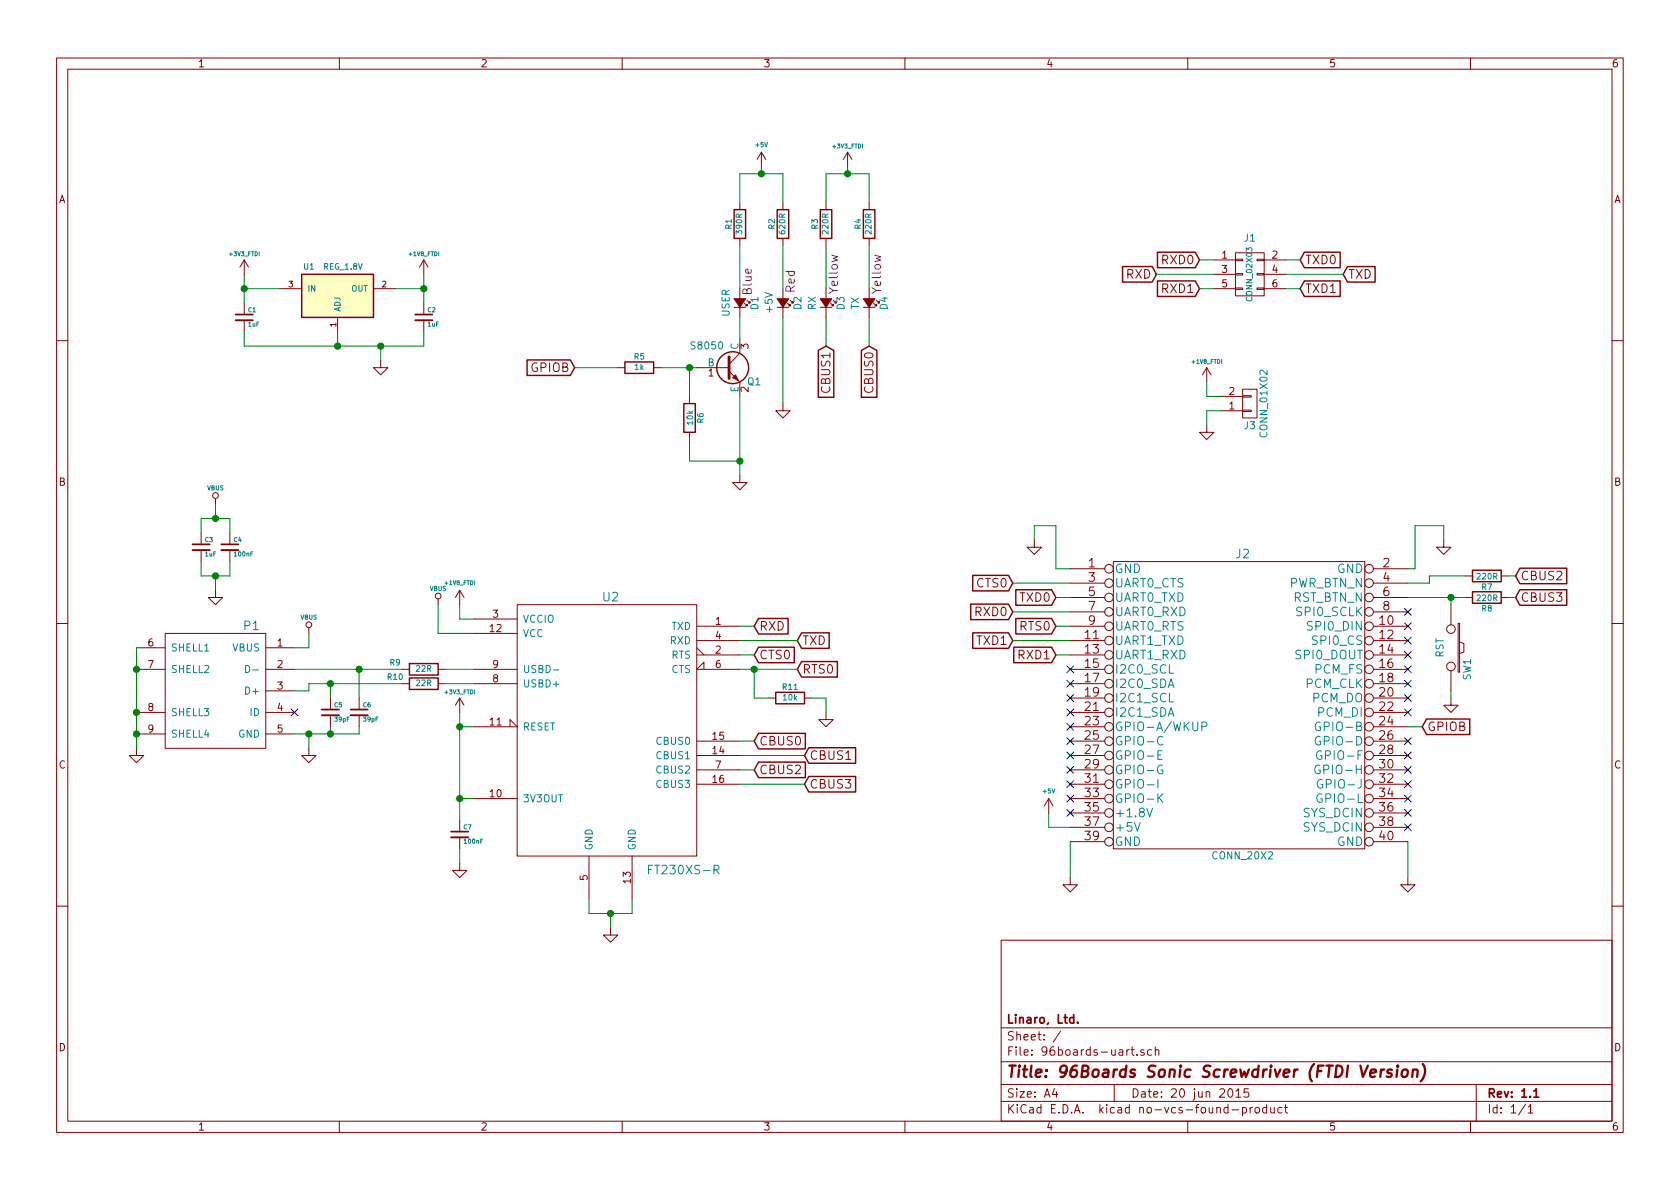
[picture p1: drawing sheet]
EESchema Schematic File Version 2
LIBS:power
LIBS:device
LIBS:transistors
LIBS:conn
LIBS:linear
LIBS:regul
LIBS:74xx
LIBS:cmos4000
LIBS:adc-dac
LIBS:memory
LIBS:xilinx
LIBS:microcontrollers
LIBS:dsp
LIBS:microchip
LIBS:analog_switches
LIBS:motorola
LIBS:texas
LIBS:intel
LIBS:audio
LIBS:interface
LIBS:digital-audio
LIBS:philips
LIBS:display
LIBS:cypress
LIBS:siliconi
LIBS:opto
LIBS:atmel
LIBS:contrib
LIBS:valves
LIBS:mosfet
LIBS:96boards-uart
LIBS:96boards-uart-cache
EELAYER 25 0
EELAYER END
$Descr A4 11693 8268
encoding utf-8
Sheet 1 1
Title "96Boards Sonic Screwdriver (FTDI Version)"
Date "20 jun 2015"
Rev "1.1"
Comp "Linaro, Ltd."
Comment1 ""
Comment2 ""
Comment3 ""
Comment4 ""
$EndDescr
$Comp
L GND #PWR01
U 1 1
P 7450 6100
F 0 "#PWR01" H 7450 6100 30  0001 C CNN
F 1 "GND" H 7450 6030 30  0001 C CNN
F 2 "" H 7450 6100 60  0000 C CNN
F 3 "" H 7450 6100 60  0000 C CNN
	1    7450 6100
	1    0    0    -1  
$EndComp
$Comp
L SW_PUSH SW1
U 1 1
P 10100 4500
F 0 "SW1" H 10250 4610 50  0000 C CNN
F 1 "RST" H 10100 4420 50  0000 C CNN
F 2 "kicad-gcl:SW_PUSH_DTSM_62K" H 10100 4500 60  0001 C CNN
F 3 "~" H 10100 4500 60  0000 C CNN
F 4 "311020004" H 10100 4500 60  0001 C CNN "Seeed SKU"
F 5 "DIPTRONICS" H 10100 4500 60  0001 C CNN "Mfr"
F 6 "DTSM-62K-S-V-T/R(SN431)" H 10100 4500 60  0001 C CNN "Mfr Part #"
	1    10100 4500
	0    1    1    0   
$EndComp
$Comp
L GND #PWR02
U 1 1
P 10100 4850
F 0 "#PWR02" H 10100 4850 30  0001 C CNN
F 1 "GND" H 10100 4780 30  0001 C CNN
F 2 "" H 10100 4850 60  0000 C CNN
F 3 "" H 10100 4850 60  0000 C CNN
	1    10100 4850
	1    0    0    -1  
$EndComp
$Comp
L 96BOARD_LS_EXPANSION J2
U 1 1
P 8650 4900
F 0 "J2" H 8650 5950 60  0000 C CNN
F 1 "CONN_20X2" H 8650 3850 50  0000 C CNN
F 2 "kicad-gcl:Socket_Strip_SMD_2x20_Pitch2mm" H 8650 4900 60  0001 C CNN
F 3 "" H 8650 4900 60  0000 C CNN
F 4 "Yxcon" H 8650 4900 60  0001 C CNN "Mfr"
F 5 "P220-1220A0XMXXXX2" H 8650 4900 60  0001 C CNN "Mfr Part #"
	1    8650 4900
	1    0    0    -1  
$EndComp
$Comp
L GND #PWR03
U 1 1
P 10050 3750
F 0 "#PWR03" H 10050 3750 30  0001 C CNN
F 1 "GND" H 10050 3680 30  0001 C CNN
F 2 "" H 10050 3750 60  0000 C CNN
F 3 "" H 10050 3750 60  0000 C CNN
	1    10050 3750
	1    0    0    -1  
$EndComp
$Comp
L GND #PWR04
U 1 1
P 7200 3750
F 0 "#PWR04" H 7200 3750 30  0001 C CNN
F 1 "GND" H 7200 3680 30  0001 C CNN
F 2 "" H 7200 3750 60  0000 C CNN
F 3 "" H 7200 3750 60  0000 C CNN
	1    7200 3750
	1    0    0    -1  
$EndComp
$Comp
L LM317AEMP U1
U 1 1
P 2350 2050
F 0 "U1" H 2150 2250 40  0000 C CNN
F 1 "REG_1.8V" H 2250 2250 40  0000 L CNN
F 2 "kicad-gcl:SOT-23_Seeed" H 2350 2150 30  0001 C CIN
F 3 "" H 2350 2050 60  0000 C CNN
F 4 "310030016" H 2350 2050 60  0001 C CNN "Seeed SKU"
F 5 "Torex" H 2350 2050 60  0001 C CNN "Mfr"
F 6 "XC6206P182MR" H 2350 2050 60  0001 C CNN "Mfr Part #"
	1    2350 2050
	1    0    0    -1  
$EndComp
$Comp
L C_Small C1
U 1 1
P 1700 2200
F 0 "C1" H 1725 2250 30  0000 L CNN
F 1 "1uF" H 1725 2150 30  0000 L CNN
F 2 "Capacitors_SMD:C_0603" H 1450 2200 60  0001 C CNN
F 3 "" H 1550 2200 60  0000 C CNN
F 4 "302010139" H 1700 2200 60  0001 C CNN "Seeed SKU"
	1    1700 2200
	1    0    0    -1  
$EndComp
$Comp
L C_Small C2
U 1 1
P 2950 2200
F 0 "C2" H 2975 2250 30  0000 L CNN
F 1 "1uF" H 2975 2150 30  0000 L CNN
F 2 "Capacitors_SMD:C_0603" H 3200 2200 60  0001 C CNN
F 3 "" H 3200 2300 60  0000 C CNN
F 4 "302010139" H 2950 2200 60  0001 C CNN "Seeed SKU"
	1    2950 2200
	1    0    0    -1  
$EndComp
$Comp
L GND #PWR05
U 1 1
P 9800 6100
F 0 "#PWR05" H 9800 6100 30  0001 C CNN
F 1 "GND" H 9800 6030 30  0001 C CNN
F 2 "" H 9800 6100 60  0000 C CNN
F 3 "" H 9800 6100 60  0000 C CNN
	1    9800 6100
	1    0    0    -1  
$EndComp
NoConn ~ 7450 4650
NoConn ~ 7450 4750
NoConn ~ 7450 4850
NoConn ~ 7450 4950
NoConn ~ 7450 5150
NoConn ~ 7450 5250
NoConn ~ 7450 5350
NoConn ~ 7450 5450
NoConn ~ 7450 5550
NoConn ~ 9800 4250
NoConn ~ 9800 4350
NoConn ~ 9800 4450
NoConn ~ 9800 4550
NoConn ~ 9800 4650
NoConn ~ 9800 4750
NoConn ~ 9800 4850
NoConn ~ 9800 4950
NoConn ~ 7450 5050
NoConn ~ 9800 5150
NoConn ~ 9800 5250
NoConn ~ 9800 5350
NoConn ~ 9800 5450
NoConn ~ 9800 5550
NoConn ~ 9800 5650
NoConn ~ 9800 5750
$Comp
L GND #PWR06
U 1 1
P 2650 2500
F 0 "#PWR06" H 2650 2500 30  0001 C CNN
F 1 "GND" H 2650 2430 30  0001 C CNN
F 2 "" H 2650 2500 60  0000 C CNN
F 3 "" H 2650 2500 60  0000 C CNN
	1    2650 2500
	1    0    0    -1  
$EndComp
$Comp
L GND #PWR07
U 1 1
P 4250 6450
F 0 "#PWR07" H 4250 6450 30  0001 C CNN
F 1 "GND" H 4250 6380 30  0001 C CNN
F 2 "" H 4250 6450 60  0000 C CNN
F 3 "" H 4250 6450 60  0000 C CNN
	1    4250 6450
	1    0    0    -1  
$EndComp
$Comp
L USB-MINI-B P1
U 1 1
P 1500 4800
F 0 "P1" H 1250 5250 60  0000 C CNN
F 1 "~" H 1500 4350 60  0000 C CNN
F 2 "kicad-gcl:USB_MICRO_B_ST-USB-001E" H 1500 4800 60  0001 C CNN
F 3 "http://www.seeedstudio.com/depot/images/opl/datasheet/3400150P1.pdf" H 1500 4800 60  0001 C CNN
F 4 "320010015" H 1500 4800 60  0001 C CNN "Seeed SKU"
F 5 "SUNTECH" H 1500 4800 60  0001 C CNN "Mfr"
F 6 "ST-USB-001E" H 1500 4800 60  0001 C CNN "Mfr Part #"
	1    1500 4800
	-1   0    0    -1  
$EndComp
$Comp
L R R9
U 1 1
P 2950 4650
F 0 "R9" V 3000 4850 40  0000 C CNN
F 1 "22R" V 2957 4651 40  0000 C CNN
F 2 "kicad-gcl:R_0603_Seeed" V 2880 4650 30  0001 C CNN
F 3 "~" H 2950 4650 30  0000 C CNN
F 4 "301010289" H 2950 4650 60  0001 C CNN "Seeed SKU"
	1    2950 4650
	0    -1   -1   0   
$EndComp
$Comp
L GND #PWR08
U 1 1
P 950 5200
F 0 "#PWR08" H 950 5200 30  0001 C CNN
F 1 "GND" H 950 5130 30  0001 C CNN
F 2 "" H 950 5200 60  0000 C CNN
F 3 "" H 950 5200 60  0000 C CNN
	1    950  5200
	1    0    0    -1  
$EndComp
$Comp
L C_Small C6
U 1 1
P 2500 4950
F 0 "C6" H 2525 5000 30  0000 L CNN
F 1 "39pF" H 2525 4900 30  0000 L CNN
F 2 "Capacitors_SMD:C_0603" H 2500 4950 60  0001 C CNN
F 3 "~" H 2500 4950 60  0000 C CNN
F 4 "302010126" H 2500 4950 60  0001 C CNN "Seeed SKU"
	1    2500 4950
	1    0    0    -1  
$EndComp
$Comp
L C_Small C5
U 1 1
P 2300 4950
F 0 "C5" H 2325 5000 30  0000 L CNN
F 1 "39pF" H 2325 4900 30  0000 L CNN
F 2 "Capacitors_SMD:C_0603" H 2300 4950 60  0001 C CNN
F 3 "~" H 2300 4950 60  0000 C CNN
F 4 "302010126" H 2300 4950 60  0001 C CNN "Seeed SKU"
	1    2300 4950
	1    0    0    -1  
$EndComp
$Comp
L GND #PWR09
U 1 1
P 2150 5200
F 0 "#PWR09" H 2150 5200 30  0001 C CNN
F 1 "GND" H 2150 5130 30  0001 C CNN
F 2 "" H 2150 5200 60  0000 C CNN
F 3 "" H 2150 5200 60  0000 C CNN
	1    2150 5200
	1    0    0    -1  
$EndComp
$Comp
L R R10
U 1 1
P 2950 4750
F 0 "R10" V 3000 4950 40  0000 C CNN
F 1 "22R" V 2957 4751 40  0000 C CNN
F 2 "kicad-gcl:R_0603_Seeed" V 2880 4750 30  0001 C CNN
F 3 "~" H 2950 4750 30  0000 C CNN
F 4 "301010289" H 2950 4750 60  0001 C CNN "Seeed SKU"
	1    2950 4750
	0    -1   -1   0   
$EndComp
$Comp
L C_Small C4
U 1 1
P 1600 3800
F 0 "C4" H 1625 3850 30  0000 L CNN
F 1 "100nF" H 1625 3750 30  0000 L CNN
F 2 "Capacitors_SMD:C_0603" H 1600 3800 60  0001 C CNN
F 3 "~" H 1600 3800 60  0000 C CNN
F 4 "302010138" H 1600 3800 60  0001 C CNN "Seeed SKU"
	1    1600 3800
	1    0    0    -1  
$EndComp
$Comp
L C_Small C3
U 1 1
P 1400 3800
F 0 "C3" H 1425 3850 30  0000 L CNN
F 1 "1uF" H 1425 3750 30  0000 L CNN
F 2 "Capacitors_SMD:C_0603" H 1400 3800 60  0001 C CNN
F 3 "" H 1400 3800 60  0000 C CNN
F 4 "302010139" H 1400 3800 60  0001 C CNN "Seeed SKU"
	1    1400 3800
	1    0    0    -1  
$EndComp
$Comp
L GND #PWR010
U 1 1
P 1500 4100
F 0 "#PWR010" H 1500 4100 30  0001 C CNN
F 1 "GND" H 1500 4030 30  0001 C CNN
F 2 "" H 1500 4100 60  0000 C CNN
F 3 "" H 1500 4100 60  0000 C CNN
	1    1500 4100
	1    0    0    -1  
$EndComp
Text GLabel 5250 5150 2    60   Input ~ 0
CBUS0
Text GLabel 5250 5350 2    60   Input ~ 0
CBUS2
Text GLabel 5600 5450 2    60   Input ~ 0
CBUS3
Text GLabel 10550 4150 2    60   Input ~ 0
CBUS3
Text GLabel 6050 2400 3    60   Input ~ 0
CBUS0
NoConn ~ 2050 4950
$Comp
L VBUS #PWR011
U 1 1
P 3050 4200
F 0 "#PWR011" H 3050 4300 30  0001 C CNN
F 1 "VBUS" H 3050 4310 30  0000 C CNN
F 2 "" H 3050 4200 60  0000 C CNN
F 3 "" H 3050 4200 60  0000 C CNN
	1    3050 4200
	1    0    0    -1  
$EndComp
$Comp
L VBUS #PWR012
U 1 1
P 2150 4400
F 0 "#PWR012" H 2150 4500 30  0001 C CNN
F 1 "VBUS" H 2150 4510 30  0000 C CNN
F 2 "" H 2150 4400 60  0000 C CNN
F 3 "" H 2150 4400 60  0000 C CNN
	1    2150 4400
	1    0    0    -1  
$EndComp
$Comp
L VBUS #PWR013
U 1 1
P 1500 3500
F 0 "#PWR013" H 1500 3600 30  0001 C CNN
F 1 "VBUS" H 1500 3610 30  0000 C CNN
F 2 "" H 1500 3500 60  0000 C CNN
F 3 "" H 1500 3500 60  0000 C CNN
	1    1500 3500
	1    0    0    -1  
$EndComp
$Comp
L R R7
U 1 1
P 10350 4000
F 0 "R7" V 10430 4000 40  0000 C CNN
F 1 "220R" V 10357 4001 40  0000 C CNN
F 2 "kicad-gcl:R_0603_Seeed" V 10280 4000 30  0001 C CNN
F 3 "~" H 10350 4000 30  0000 C CNN
F 4 "301010163" H 10350 4000 60  0001 C CNN "Seeed SKU"
F 5 "YAGEO" H 10350 4000 60  0001 C CNN "Mfr"
F 6 "RC0603JR-07220RL" H 10350 4000 60  0001 C CNN "Mfr Part #"
	1    10350 4000
	0    1    1    0   
$EndComp
$Comp
L R R8
U 1 1
P 10350 4150
F 0 "R8" V 10430 4150 40  0000 C CNN
F 1 "220R" V 10357 4151 40  0000 C CNN
F 2 "kicad-gcl:R_0603_Seeed" V 10280 4150 30  0001 C CNN
F 3 "~" H 10350 4150 30  0000 C CNN
F 4 "301010163" H 10350 4150 60  0001 C CNN "Seeed SKU"
	1    10350 4150
	0    1    1    0   
$EndComp
$Comp
L R R11
U 1 1
P 5500 4850
F 0 "R11" V 5580 4850 40  0000 C CNN
F 1 "10k" V 5507 4851 40  0000 C CNN
F 2 "kicad-gcl:R_0603_Seeed" V 5430 4850 30  0001 C CNN
F 3 "~" H 5500 4850 30  0000 C CNN
F 4 "301010299" H 5500 4850 60  0001 C CNN "Seeed SKU"
	1    5500 4850
	0    -1   -1   0   
$EndComp
$Comp
L GND #PWR014
U 1 1
P 5750 4950
F 0 "#PWR014" H 5750 4950 30  0001 C CNN
F 1 "GND" H 5750 4880 30  0001 C CNN
F 2 "" H 5750 4950 60  0000 C CNN
F 3 "" H 5750 4950 60  0000 C CNN
	1    5750 4950
	1    0    0    -1  
$EndComp
$Comp
L R R4
U 1 1
P 6050 1550
F 0 "R4" V 6130 1550 40  0000 C CNN
F 1 "220R" V 6057 1551 40  0000 C CNN
F 2 "kicad-gcl:R_0603_Seeed" V 5980 1550 30  0001 C CNN
F 3 "~" H 6050 1550 30  0000 C CNN
F 4 "301010163" H 6050 1550 60  0001 C CNN "Seeed SKU"
F 5 "YAGEO" H 6050 1550 60  0001 C CNN "Mfr"
F 6 "RC0603JR-07220RL" H 6050 1550 60  0001 C CNN "Mfr Part #"
	1    6050 1550
	-1   0    0    -1  
$EndComp
Text GLabel 5600 5250 2    60   Input ~ 0
CBUS1
$Comp
L C_Small C7
U 1 1
P 3200 5800
F 0 "C7" H 3225 5850 30  0000 L CNN
F 1 "100nF" H 3225 5750 30  0000 L CNN
F 2 "Capacitors_SMD:C_0603" H 3200 5800 60  0001 C CNN
F 3 "~" H 3200 5800 60  0000 C CNN
F 4 "302010138" H 3200 5800 60  0001 C CNN "Seeed SKU"
	1    3200 5800
	1    0    0    -1  
$EndComp
$Comp
L GND #PWR015
U 1 1
P 3200 6000
F 0 "#PWR015" H 3200 6000 30  0001 C CNN
F 1 "GND" H 3200 5930 30  0001 C CNN
F 2 "" H 3200 6000 60  0000 C CNN
F 3 "" H 3200 6000 60  0000 C CNN
	1    3200 6000
	1    0    0    -1  
$EndComp
Text GLabel 10550 4000 2    60   Input ~ 0
CBUS2
$Comp
L R R3
U 1 1
P 5750 1550
F 0 "R3" V 5830 1550 40  0000 C CNN
F 1 "220R" V 5757 1551 40  0000 C CNN
F 2 "kicad-gcl:R_0603_Seeed" V 5680 1550 30  0001 C CNN
F 3 "~" H 5750 1550 30  0000 C CNN
F 4 "301010163" H 5750 1550 60  0001 C CNN "Seeed SKU"
F 5 "YAGEO" H 5750 1550 60  0001 C CNN "Mfr"
F 6 "RC0603JR-07220RL" H 5750 1550 60  0001 C CNN "Mfr Part #"
	1    5750 1550
	-1   0    0    -1  
$EndComp
$Comp
L R R1
U 1 1
P 5150 1550
F 0 "R1" V 5230 1550 40  0000 C CNN
F 1 "390R" V 5157 1551 40  0000 C CNN
F 2 "kicad-gcl:R_0603_Seeed" V 5080 1550 30  0001 C CNN
F 3 "~" H 5150 1550 30  0000 C CNN
F 4 "301010297" H 5150 1550 60  0001 C CNN "Seeed SKU"
F 5 "YAGEO" H 5150 1550 60  0001 C CNN "Mfr"
F 6 "RC0603JR-07390RL" H 5150 1550 60  0001 C CNN "Mfr Part #"
	1    5150 1550
	-1   0    0    -1  
$EndComp
NoConn ~ 7450 5650
$Comp
L Led_Small D2
U 1 1
P 5450 2100
F 0 "D2" H 5450 2200 50  0000 C CNN
F 1 "+5V" H 5450 2000 50  0000 C CNN
F 2 "kicad-gcl:LED-0603" H 5450 2100 60  0001 C CNN
F 3 "~" H 5450 2100 60  0000 C CNN
F 4 "304090042" H 5450 2100 60  0001 C CNN "Seeed SKU"
F 5 "Everlight" H 5450 2100 60  0001 C CNN "Mfr"
F 6 "19-217-R6C-AL1M2VY-3T" H 5450 2100 60  0001 C CNN "Mfr Part #"
F 7 "Red" H 5600 2150 60  0000 C CNN "Colour"
	1    5450 2100
	0    1    -1   0   
$EndComp
$Comp
L R R2
U 1 1
P 5450 1550
F 0 "R2" V 5530 1550 40  0000 C CNN
F 1 "620R" V 5457 1551 40  0000 C CNN
F 2 "kicad-gcl:R_0603_Seeed" V 5380 1550 30  0001 C CNN
F 3 "~" H 5450 1550 30  0000 C CNN
F 4 "301010210" H 5450 1550 60  0001 C CNN "Seeed SKU"
F 5 "YAGEO" H 5450 1550 60  0001 C CNN "Mfr"
F 6 "RC0603JR-07620RL" H 5450 1550 60  0001 C CNN "Mfr Part #"
	1    5450 1550
	-1   0    0    -1  
$EndComp
$Comp
L GND #PWR016
U 1 1
P 5450 2800
F 0 "#PWR016" H 5450 2800 30  0001 C CNN
F 1 "GND" H 5450 2730 30  0001 C CNN
F 2 "" H 5450 2800 60  0000 C CNN
F 3 "" H 5450 2800 60  0000 C CNN
	1    5450 2800
	1    0    0    -1  
$EndComp
$Comp
L +5V #PWR017
U 1 1
P 7300 5650
F 0 "#PWR017" H 7300 5740 20  0001 C CNN
F 1 "+5V" H 7300 5800 30  0000 C CNN
F 2 "" H 7300 5650 60  0000 C CNN
F 3 "" H 7300 5650 60  0000 C CNN
	1    7300 5650
	1    0    0    -1  
$EndComp
$Comp
L +5V #PWR018
U 1 1
P 5300 1150
F 0 "#PWR018" H 5300 1240 20  0001 C CNN
F 1 "+5V" H 5300 1300 30  0000 C CNN
F 2 "" H 5300 1150 60  0000 C CNN
F 3 "" H 5300 1150 60  0000 C CNN
	1    5300 1150
	1    0    0    -1  
$EndComp
Text GLabel 9900 5050 2    60   Input ~ 0
GPIOB
Text GLabel 4000 2550 0    60   Input ~ 0
GPIOB
$Comp
L R R5
U 1 1
P 4450 2550
F 0 "R5" V 4530 2550 40  0000 C CNN
F 1 "1k" V 4457 2551 40  0000 C CNN
F 2 "kicad-gcl:R_0603_Seeed" V 4380 2550 30  0001 C CNN
F 3 "~" H 4450 2550 30  0000 C CNN
F 4 "301010298" H 4450 2550 60  0001 C CNN "Seeed SKU"
	1    4450 2550
	0    -1   -1   0   
$EndComp
$Comp
L BFR92 Q1
U 1 1
P 5050 2550
F 0 "Q1" H 5250 2450 50  0000 C CNN
F 1 "S8050" H 4800 2700 50  0000 L CNN
F 2 "kicad-gcl:SOT-23_Seeed" H 5240 2550 30  0001 L CNN
F 3 "" H 5050 2550 60  0000 C CNN
F 4 "305010017" H 5050 2550 60  0001 C CNN "Seeed SKU"
F 5 "CJ" H 5050 2550 60  0001 C CNN "Mfr"
F 6 "S8050" H 5050 2550 60  0001 C CNN "Mfr Part #"
	1    5050 2550
	1    0    0    -1  
$EndComp
Text GLabel 5250 4350 2    60   Input ~ 0
RXD
Text GLabel 5550 4450 2    60   Input ~ 0
TXD
Text GLabel 5250 4550 2    60   Input ~ 0
CTS0
Text GLabel 5550 4650 2    60   Input ~ 0
RTS0
Text GLabel 7050 4050 0    60   Input ~ 0
CTS0
Text GLabel 7350 4350 0    60   Input ~ 0
RTS0
Text GLabel 8350 1800 0    60   Input ~ 0
RXD0
Text GLabel 8350 2000 0    60   Input ~ 0
RXD1
Text GLabel 9050 1800 2    60   Input ~ 0
TXD0
Text GLabel 9050 2000 2    60   Input ~ 0
TXD1
Text GLabel 7350 4150 0    60   Input ~ 0
TXD0
Text GLabel 7050 4450 0    60   Input ~ 0
TXD1
Text GLabel 8050 1900 0    60   Input ~ 0
RXD
Text GLabel 7050 4250 0    60   Input ~ 0
RXD0
Text GLabel 7350 4550 0    60   Input ~ 0
RXD1
Text GLabel 9350 1900 2    60   Input ~ 0
TXD
Wire Wire Line
	9350 1900 8950 1900
Wire Wire Line
	7050 4250 7450 4250
Wire Wire Line
	7350 4550 7450 4550
Wire Wire Line
	7050 4450 7450 4450
Wire Wire Line
	7350 4150 7450 4150
Wire Wire Line
	8950 2000 9050 2000
Wire Wire Line
	9050 1800 8950 1800
Wire Wire Line
	8050 1900 8450 1900
Wire Wire Line
	8350 2000 8450 2000
Wire Wire Line
	8350 1800 8450 1800
Wire Wire Line
	5250 4550 5150 4550
Wire Wire Line
	7350 4350 7450 4350
Wire Wire Line
	7050 4050 7450 4050
Wire Wire Line
	7300 5750 7450 5750
Wire Wire Line
	7300 5650 7300 5750
Wire Wire Line
	5450 1700 5450 2000
Wire Wire Line
	5450 2200 5450 2800
Wire Wire Line
	10100 4800 10100 4850
Connection ~ 5900 1200
Wire Wire Line
	5900 1200 5900 1150
Wire Wire Line
	6050 1200 6050 1400
Wire Wire Line
	5750 1200 5750 1400
Wire Wire Line
	5150 1700 5150 2000
Wire Wire Line
	5750 1700 5750 2000
Wire Wire Line
	5750 2200 5750 2400
Wire Wire Line
	3200 6000 3200 5900
Connection ~ 3200 5550
Wire Wire Line
	1700 1900 1700 2100
Wire Wire Line
	6050 2200 6050 2400
Wire Wire Line
	6050 2000 6050 1700
Wire Wire Line
	10550 4000 10500 4000
Wire Wire Line
	10550 4150 10500 4150
Wire Wire Line
	3050 4400 3300 4400
Wire Wire Line
	3050 4200 3050 4400
Wire Wire Line
	3200 4200 3200 4300
Connection ~ 3200 5050
Wire Wire Line
	3200 5550 3300 5550
Wire Wire Line
	3200 5050 3300 5050
Wire Wire Line
	3200 4950 3200 5700
Wire Wire Line
	5150 5350 5250 5350
Connection ~ 1500 3600
Wire Wire Line
	1500 3500 1500 3600
Wire Wire Line
	1400 3600 1600 3600
Wire Wire Line
	1400 3700 1400 3600
Connection ~ 1500 4000
Wire Wire Line
	1500 4000 1500 4100
Wire Wire Line
	1600 4000 1600 3900
Wire Wire Line
	1400 4000 1600 4000
Wire Wire Line
	1400 3900 1400 4000
Wire Wire Line
	1600 3600 1600 3700
Connection ~ 2300 4750
Wire Wire Line
	2150 4750 2800 4750
Wire Wire Line
	2150 4800 2150 4750
Wire Wire Line
	2050 4800 2150 4800
Connection ~ 2150 5100
Wire Wire Line
	2150 5100 2150 5200
Connection ~ 2300 5100
Wire Wire Line
	2500 5100 2500 5050
Wire Wire Line
	2300 5100 2300 5050
Wire Wire Line
	2050 5100 2500 5100
Wire Wire Line
	2300 4750 2300 4850
Wire Wire Line
	2500 4850 2500 4650
Connection ~ 2500 4650
Connection ~ 950  4650
Connection ~ 950  4950
Wire Wire Line
	950  4650 950  4650
Connection ~ 950  5100
Wire Wire Line
	950  4500 950  5200
Wire Wire Line
	2050 4650 2800 4650
Wire Wire Line
	3100 4750 3300 4750
Wire Wire Line
	3100 4650 3300 4650
Connection ~ 4250 6350
Wire Wire Line
	4400 6350 4400 6250
Wire Wire Line
	4100 6350 4100 6250
Wire Wire Line
	4100 6350 4400 6350
Wire Wire Line
	4250 6450 4250 6350
Connection ~ 2650 2400
Wire Wire Line
	2650 2400 2650 2500
Wire Wire Line
	9800 5850 9800 6100
Wire Wire Line
	1700 2000 1950 2000
Connection ~ 2350 2400
Wire Wire Line
	2350 2400 2350 2300
Wire Wire Line
	1700 2400 2950 2400
Wire Wire Line
	2950 2400 2950 2300
Connection ~ 2950 2000
Wire Wire Line
	2950 2000 2750 2000
Wire Wire Line
	1700 2300 1700 2400
Connection ~ 1700 2000
Wire Wire Line
	10050 3650 10050 3750
Wire Wire Line
	9850 3650 10050 3650
Wire Wire Line
	9850 3950 9850 3650
Wire Wire Line
	9800 3950 9850 3950
Wire Wire Line
	7200 3650 7200 3750
Wire Wire Line
	7350 3650 7200 3650
Wire Wire Line
	7350 3950 7350 3650
Wire Wire Line
	7450 3950 7350 3950
Wire Wire Line
	3200 4300 3300 4300
Wire Wire Line
	7450 5850 7450 6100
Wire Wire Line
	9800 4050 9950 4050
Wire Wire Line
	9950 4050 9950 4000
Wire Wire Line
	9950 4000 10200 4000
Wire Wire Line
	9800 4150 10200 4150
Wire Wire Line
	10100 4150 10100 4200
Connection ~ 10100 4150
Wire Wire Line
	5750 4950 5750 4850
Wire Wire Line
	5750 4850 5650 4850
$Comp
L FT230XS U2
U 1 1
P 4250 5050
F 0 "U2" H 4250 5950 60  0000 C CNN
F 1 "FT230XS-R" H 4500 4050 60  0000 L CNN
F 2 "kicad-gcl:SSOP-16_3.9x4.9mm_Pitch0.635mm_Seeed" H 4250 5850 60  0001 C CNN
F 3 "" H 4250 5050 60  0000 C CNN
F 4 "310070030" H 4250 5050 60  0001 C CNN "Seeed SKU"
F 5 "FTDI" H 4250 5050 60  0001 C CNN "Mfr"
F 6 "FT230XS-R" H 4250 5050 60  0001 C CNN "Mfr Part #"
	1    4250 5050
	1    0    0    -1  
$EndComp
Wire Wire Line
	5150 4650 5550 4650
Wire Wire Line
	5150 4450 5550 4450
Wire Wire Line
	5150 4350 5250 4350
Wire Wire Line
	5250 4650 5250 4850
Wire Wire Line
	5250 4850 5350 4850
Connection ~ 5250 4650
Wire Wire Line
	5150 5150 5250 5150
Wire Wire Line
	5150 5250 5600 5250
Wire Wire Line
	5150 5450 5600 5450
Wire Wire Line
	5750 1200 6050 1200
Wire Wire Line
	5450 1200 5450 1400
Wire Wire Line
	2150 4400 2150 4500
Wire Wire Line
	2150 4500 2050 4500
$Comp
L R R6
U 1 1
P 4800 2900
F 0 "R6" V 4880 2900 40  0000 C CNN
F 1 "10k" V 4807 2901 40  0000 C CNN
F 2 "kicad-gcl:R_0603_Seeed" V 4730 2900 30  0001 C CNN
F 3 "~" H 4800 2900 30  0000 C CNN
F 4 "301010299" H 4800 2900 60  0001 C CNN "Seeed SKU"
	1    4800 2900
	1    0    0    -1  
$EndComp
$Comp
L CONN_02X03 J1
U 1 1
P 8700 1900
F 0 "J1" H 8700 2150 50  0000 C CNN
F 1 "CONN_02X03" V 8700 1900 40  0000 C CNN
F 2 "kicad-gcl:Pin_Header_SMD_2x03_Pitch2mm" H 8700 1900 60  0001 C CNN
F 3 "" H 8700 1900 60  0000 C CNN
F 4 "Yxcon" H 8700 1900 60  0001 C CNN "Mfr"
F 5 "P220-1204A0XMXXXX2" H 8700 1900 60  0001 C CNN "Mfr Part #"
	1    8700 1900
	1    0    0    -1  
$EndComp
$Comp
L Led_Small D1
U 1 1
P 5150 2100
F 0 "D1" H 5150 2200 50  0000 C CNN
F 1 "USER" H 5150 2000 50  0000 C CNN
F 2 "kicad-gcl:LED-0603" H 5150 2100 60  0001 C CNN
F 3 "~" H 5150 2100 60  0000 C CNN
F 4 "304090045" H 5150 2100 60  0001 C CNN "Seeed SKU"
F 5 "Everlight" H 5150 2100 60  0001 C CNN "Mfr"
F 6 "19-217-BHC-ZL1M2RY-3T" H 5150 2100 60  0001 C CNN "Mfr Part #"
F 7 "Blue" H 5300 2150 60  0000 C CNN "Colour"
	1    5150 2100
	0    1    -1   0   
$EndComp
$Comp
L Led_Small D4
U 1 1
P 6050 2100
F 0 "D4" H 6050 2200 50  0000 C CNN
F 1 "TX" H 6050 2000 50  0000 C CNN
F 2 "kicad-gcl:LED-0603" H 6050 2100 60  0001 C CNN
F 3 "~" H 6050 2100 60  0000 C CNN
F 4 "304090044" H 6050 2100 60  0001 C CNN "Seeed SKU"
F 5 "Everlight" H 6050 2100 60  0001 C CNN "Mfr"
F 6 "19-217-Y5C-AM1N1VY-3T" H 6050 2100 60  0001 C CNN "Mfr Part #"
F 7 "Yellow" H 6250 2150 60  0000 C CNN "Colour"
	1    6050 2100
	0    1    -1   0   
$EndComp
$Comp
L Led_Small D3
U 1 1
P 5750 2100
F 0 "D3" H 5750 2200 50  0000 C CNN
F 1 "RX" H 5750 2000 50  0000 C CNN
F 2 "kicad-gcl:LED-0603" H 5750 2100 60  0001 C CNN
F 3 "~" H 5750 2100 60  0000 C CNN
F 4 "304090044" H 5750 2100 60  0001 C CNN "Seeed SKU"
F 5 "Everlight" H 5750 2100 60  0001 C CNN "Mfr"
F 6 "19-217-Y5C-AM1N1VY-3T" H 5750 2100 60  0001 C CNN "Mfr Part #"
F 7 "Yellow" H 5950 2150 60  0000 C CNN "Colour"
	1    5750 2100
	0    1    -1   0   
$EndComp
Wire Wire Line
	2950 1900 2950 2100
Text GLabel 5750 2400 3    60   Input ~ 0
CBUS1
Wire Wire Line
	5150 1200 5450 1200
Wire Wire Line
	5150 1200 5150 1400
Wire Wire Line
	5300 1200 5300 1150
Connection ~ 5300 1200
Wire Wire Line
	4000 2550 4300 2550
Wire Wire Line
	4600 2550 4850 2550
Wire Wire Line
	4800 2550 4800 2750
Connection ~ 4800 2550
$Comp
L GND #PWR019
U 1 1
P 5150 3300
F 0 "#PWR019" H 5150 3300 30  0001 C CNN
F 1 "GND" H 5150 3230 30  0001 C CNN
F 2 "" H 5150 3300 60  0000 C CNN
F 3 "" H 5150 3300 60  0000 C CNN
	1    5150 3300
	1    0    0    -1  
$EndComp
Wire Wire Line
	5150 2750 5150 3300
Wire Wire Line
	4800 3050 4800 3200
Wire Wire Line
	4800 3200 5150 3200
Connection ~ 5150 3200
Wire Wire Line
	8400 2650 8400 2750
Wire Wire Line
	8400 2750 8500 2750
$Comp
L GND #PWR020
U 1 1
P 8400 2950
F 0 "#PWR020" H 8400 2950 30  0001 C CNN
F 1 "GND" H 8400 2880 30  0001 C CNN
F 2 "" H 8400 2950 60  0000 C CNN
F 3 "" H 8400 2950 60  0000 C CNN
	1    8400 2950
	-1   0    0    -1  
$EndComp
Wire Wire Line
	8500 2850 8400 2850
Wire Wire Line
	8400 2850 8400 2950
Wire Wire Line
	5150 2200 5150 2350
$Comp
L CONN_01X02 J3
U 1 1
P 8700 2800
F 0 "J3" H 8700 2950 50  0000 C CNN
F 1 "CONN_01X02" V 8800 2800 50  0000 C CNN
F 2 "Pin_Headers:Pin_Header_Straight_1x02" H 8700 2800 60  0001 C CNN
F 3 "" H 8700 2800 60  0000 C CNN
	1    8700 2800
	1    0    0    1   
$EndComp
$Comp
L +1V8_FTDI #PWR021
U 1 1
P 3200 4200
F 0 "#PWR021" H 3200 4050 50  0001 C CNN
F 1 "+1V8_FTDI" H 3200 4350 28  0000 C CNN
F 2 "" H 3200 4200 60  0000 C CNN
F 3 "" H 3200 4200 60  0000 C CNN
	1    3200 4200
	1    0    0    -1  
$EndComp
$Comp
L +1V8_FTDI #PWR022
U 1 1
P 2950 1900
F 0 "#PWR022" H 2950 1750 50  0001 C CNN
F 1 "+1V8_FTDI" H 2950 2040 28  0000 C CNN
F 2 "" H 2950 1900 60  0000 C CNN
F 3 "" H 2950 1900 60  0000 C CNN
	1    2950 1900
	1    0    0    -1  
$EndComp
$Comp
L +1V8_FTDI #PWR023
U 1 1
P 8400 2650
F 0 "#PWR023" H 8400 2500 50  0001 C CNN
F 1 "+1V8_FTDI" H 8400 2790 28  0000 C CNN
F 2 "" H 8400 2650 60  0000 C CNN
F 3 "" H 8400 2650 60  0000 C CNN
	1    8400 2650
	1    0    0    -1  
$EndComp
$Comp
L +3V3_FTDI #PWR024
U 1 1
P 5900 1150
F 0 "#PWR024" H 5900 1000 50  0001 C CNN
F 1 "+3V3_FTDI" H 5900 1290 28  0000 C CNN
F 2 "" H 5900 1150 60  0000 C CNN
F 3 "" H 5900 1150 60  0000 C CNN
	1    5900 1150
	1    0    0    -1  
$EndComp
$Comp
L +3V3_FTDI #PWR025
U 1 1
P 3200 4950
F 0 "#PWR025" H 3200 4800 50  0001 C CNN
F 1 "+3V3_FTDI" H 3200 5090 28  0000 C CNN
F 2 "" H 3200 4950 60  0000 C CNN
F 3 "" H 3200 4950 60  0000 C CNN
	1    3200 4950
	1    0    0    -1  
$EndComp
$Comp
L +3V3_FTDI #PWR026
U 1 1
P 1700 1900
F 0 "#PWR026" H 1700 1750 50  0001 C CNN
F 1 "+3V3_FTDI" H 1700 2040 28  0000 C CNN
F 2 "" H 1700 1900 60  0000 C CNN
F 3 "" H 1700 1900 60  0000 C CNN
	1    1700 1900
	1    0    0    -1  
$EndComp
Wire Wire Line
	9800 5050 9900 5050
$EndSCHEMATC
